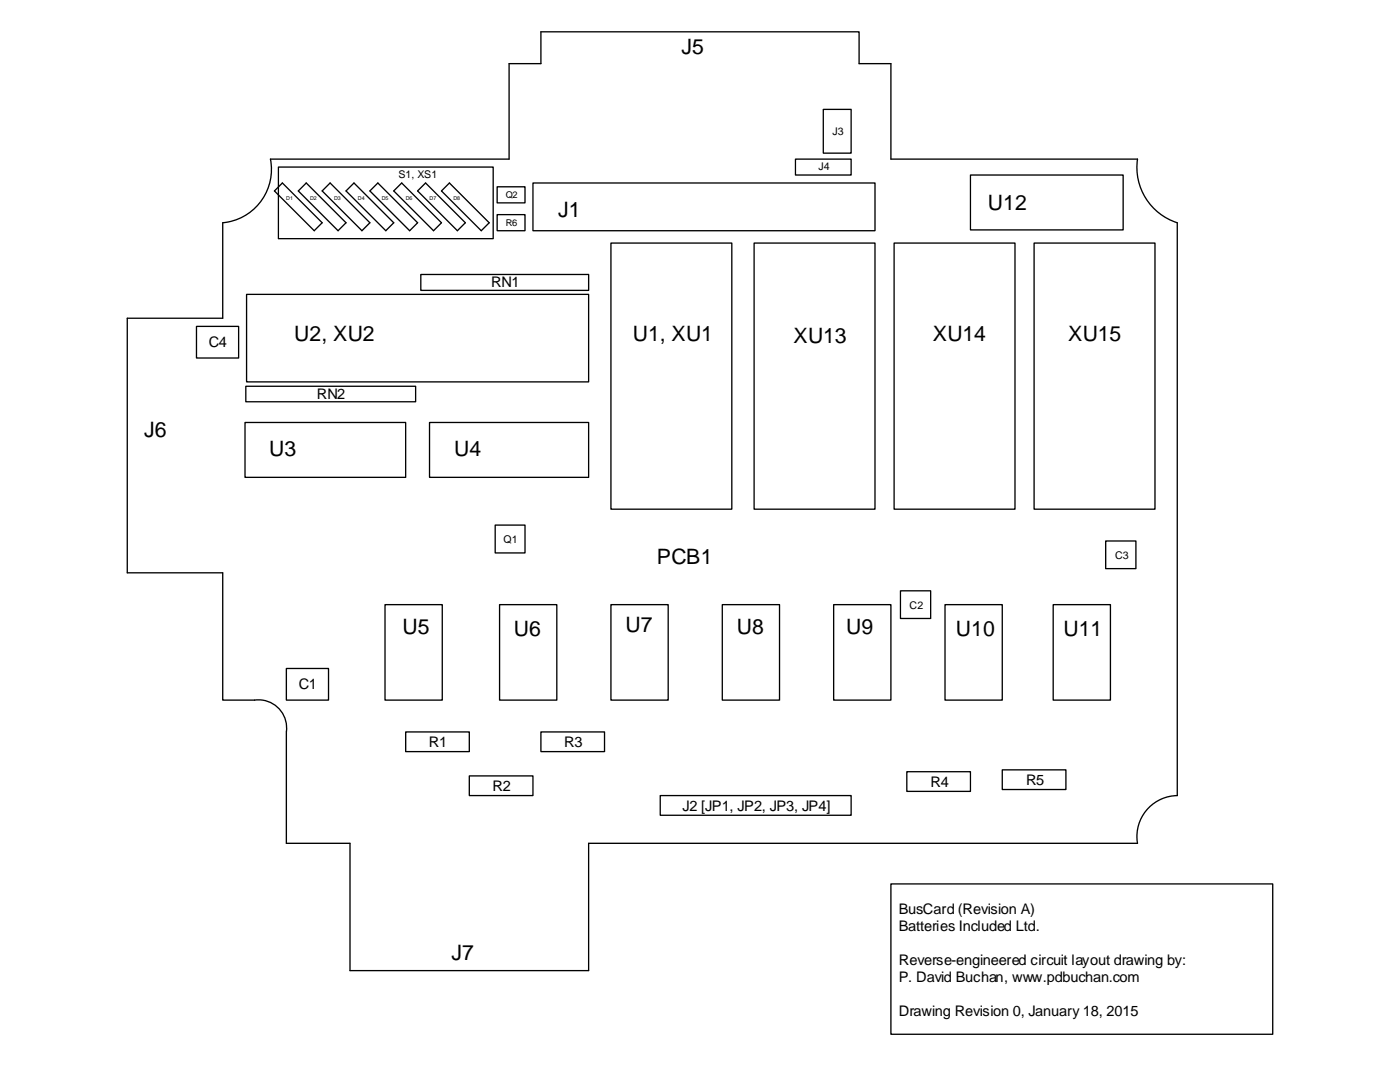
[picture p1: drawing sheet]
<svg xmlns="http://www.w3.org/2000/svg" width="279mm" height="216mm" viewBox="0 0 279 216" stroke-linecap="round" stroke-linejoin="round" font-family="sans-serif">
<path d="M101.6 12.7v19.1M107.9 6.3h63.5v6.4M234.9 44.4v114.4M25.4 63.5v50.8h19M57.1 168.3h12.7v25.4h47.7v-25.4h109.5" fill="none" stroke="#000" stroke-width=".26"/>
<path d="M55.6 33.3h42.8v14.3h-42.8z" fill-rule="evenodd" fill="#fff"/>
<path d="M55.6 33.3h42.8v14.3h-42.8z" fill="none" stroke="#000" stroke-width=".26"/>
<path d="M49.2 58.7h68.3v17.5h-68.3z" fill-rule="evenodd" fill="#fff"/>
<path d="M44.4 44.4v19.1h-19M49.2 58.7h68.3v17.5h-68.3z" fill="none" stroke="#000" stroke-width=".26"/>
<path d="M84 54.8h33.5v3.1h-33.5z" fill-rule="evenodd" fill="#fff"/>
<path d="M84 54.8h33.5v3.1h-33.5z" fill="none" stroke="#000" stroke-width=".26"/>
<path d="M49.1 77.1h33.8v3.1h-33.8z" fill-rule="evenodd" fill="#fff"/>
<path d="M49.1 77.1h33.8v3.1h-33.8z" fill="none" stroke="#000" stroke-width=".26"/>
<path d="M48.9 84.3h32.1v10.9h-32.1z" fill-rule="evenodd" fill="#fff"/>
<path d="M48.9 84.3h32.1v10.9h-32.1z" fill="none" stroke="#000" stroke-width=".26"/>
<path d="M85.7 84.3h31.8v10.9h-31.8z" fill-rule="evenodd" fill="#fff"/>
<path d="M85.7 84.3h31.8v10.9h-31.8z" fill="none" stroke="#000" stroke-width=".26"/>
<path d="M121.9 48.5h24.1v53.1h-24.1z" fill-rule="evenodd" fill="#fff"/>
<path d="M121.9 48.5h24.1v53.1h-24.1z" fill="none" stroke="#000" stroke-width=".26"/>
<path d="M150.5 48.5h24.1v53.1h-24.1z" fill-rule="evenodd" fill="#fff"/>
<path d="M150.5 48.5h24.1v53.1h-24.1z" fill="none" stroke="#000" stroke-width=".26"/>
<path d="M178.4 48.5h24.2v53.1h-24.2z" fill-rule="evenodd" fill="#fff"/>
<path d="M178.4 48.5h24.2v53.1h-24.2z" fill="none" stroke="#000" stroke-width=".26"/>
<path d="M206.4 48.5h24.1v53.1h-24.1z" fill-rule="evenodd" fill="#fff"/>
<path d="M206.4 48.5h24.1v53.1h-24.1z" fill="none" stroke="#000" stroke-width=".26"/>
<path d="M106.4 36.5h68.2v9.5h-68.2z" fill-rule="evenodd" fill="#fff"/>
<path d="M106.4 36.5h68.2v9.5h-68.2z" fill="none" stroke="#000" stroke-width=".26"/>
<path d="M158.7 31.8h11.2v3.1h-11.2z" fill-rule="evenodd" fill="#fff"/>
<path d="M158.7 31.8h11.2v3.1h-11.2z" fill="none" stroke="#000" stroke-width=".26"/>
<path d="M164.3 21.8h5.6v8.8h-5.6z" fill-rule="evenodd" fill="#fff"/>
<path d="M164.3 21.8h5.6v8.8h-5.6z" fill="none" stroke="#000" stroke-width=".26"/>
<path d="M193.7 34.9h30.5v11h-30.5z" fill-rule="evenodd" fill="#fff"/>
<path d="M107.9 6.3v6.4h-6.3M171.4 12.7h6.4v19.1h49.2M193.7 34.9h30.5v11h-30.5z" fill="none" stroke="#000" stroke-width=".26"/>
<path d="M98.8 104.8h6v5.5h-6z" fill-rule="evenodd" fill="#fff"/>
<path d="M98.8 104.8h6v5.5h-6z" fill="none" stroke="#000" stroke-width=".26"/>
<path d="M220.7 107.9h6v5.6h-6z" fill-rule="evenodd" fill="#fff"/>
<path d="M220.7 107.9h6v5.6h-6z" fill="none" stroke="#000" stroke-width=".26"/>
<path d="M210.2 120.6h11.4v19.1h-11.4z" fill-rule="evenodd" fill="#fff"/>
<path d="M210.2 120.6h11.4v19.1h-11.4z" fill="none" stroke="#000" stroke-width=".26"/>
<path d="M188.6 120.6h11.4v19.1h-11.4z" fill-rule="evenodd" fill="#fff"/>
<path d="M188.6 120.6h11.4v19.1h-11.4z" fill="none" stroke="#000" stroke-width=".26"/>
<path d="M166.4 120.6h11.4v19.1h-11.4z" fill-rule="evenodd" fill="#fff"/>
<path d="M166.4 120.6h11.4v19.1h-11.4z" fill="none" stroke="#000" stroke-width=".26"/>
<path d="M144.1 120.6h11.5v19.1h-11.5z" fill-rule="evenodd" fill="#fff"/>
<path d="M144.1 120.6h11.5v19.1h-11.5z" fill="none" stroke="#000" stroke-width=".26"/>
<path d="M121.9 120.6h11.4v19.1h-11.4z" fill-rule="evenodd" fill="#fff"/>
<path d="M121.9 120.6h11.4v19.1h-11.4z" fill="none" stroke="#000" stroke-width=".26"/>
<path d="M99.7 120.6h11.4v19.1h-11.4z" fill-rule="evenodd" fill="#fff"/>
<path d="M99.7 120.6h11.4v19.1h-11.4z" fill="none" stroke="#000" stroke-width=".26"/>
<path d="M76.8 120.6h11.5v19.1h-11.5z" fill-rule="evenodd" fill="#fff"/>
<path d="M76.8 120.6h11.5v19.1h-11.5z" fill="none" stroke="#000" stroke-width=".26"/>
<path d="M57.1 133.4h8.5v6.3h-8.5z" fill-rule="evenodd" fill="#fff"/>
<path d="M101.6 31.8h-47.6a10.7 10.7 0 0 1-9.6 12.6M227 31.8a11.6 11.6 0 0 0 7.9 12.6M44.4 114.3v25.4h6.4a5.6 5.6 0 0 1 6.3 6.3v22.3M57.1 133.4h8.5v6.3h-8.5zM234.9 158.8a8.2 8.2 0 0 0-7.9 9.5" fill="none" stroke="#000" stroke-width=".26"/>
<path d="M179.7 117.9h6v5.5h-6z" fill-rule="evenodd" fill="#fff"/>
<path d="M179.7 117.9h6v5.5h-6z" fill="none" stroke="#000" stroke-width=".26"/>
<path d="M200 153.6h12.7v3.9h-12.7z" fill-rule="evenodd" fill="#fff"/>
<path d="M200 153.6h12.7v3.9h-12.7z" fill="none" stroke="#000" stroke-width=".26"/>
<path d="M181 154h12.7v3.9h-12.7z" fill-rule="evenodd" fill="#fff"/>
<path d="M181 154h12.7v3.9h-12.7z" fill="none" stroke="#000" stroke-width=".26"/>
<path d="M81 146h12.7v4h-12.7z" fill-rule="evenodd" fill="#fff"/>
<path d="M81 146h12.7v4h-12.7z" fill="none" stroke="#000" stroke-width=".26"/>
<path d="M107.9 146h12.7v4h-12.7z" fill-rule="evenodd" fill="#fff"/>
<path d="M107.9 146h12.7v4h-12.7z" fill="none" stroke="#000" stroke-width=".26"/>
<path d="M93.7 154.8h12.7v4h-12.7z" fill-rule="evenodd" fill="#fff"/>
<path d="M93.7 154.8h12.7v4h-12.7z" fill="none" stroke="#000" stroke-width=".26"/>
<path d="M131.8 158.7h38.1v4h-38.1z" fill-rule="evenodd" fill="#fff"/>
<path d="M131.8 158.7h38.1v4h-38.1z" fill="none" stroke="#000" stroke-width=".26"/>
<path d="M99.2 42.8h5.6v3.2h-5.6z" fill-rule="evenodd" fill="#fff"/>
<path d="M99.2 42.8h5.6v3.2h-5.6z" fill="none" stroke="#000" stroke-width=".26"/>
<path d="M99.2 37.3h5.6v3.2h-5.6z" fill-rule="evenodd" fill="#fff"/>
<path d="M56.4 36.5l7.9 7.9-1.6 1.6-7.9-7.9zM61.1 36.5l8 7.9-1.6 1.6-8-7.9zM65.9 36.5l7.9 7.9-1.6 1.6-7.9-7.9zM70.6 36.5l8 7.9-1.6 1.6-7.9-7.9zM75.4 36.5l7.9 7.9-1.5 1.6-8-7.9zM80.2 36.5l7.9 7.9-1.6 1.6-7.9-7.9zM84.9 36.5l8 7.9-1.6 1.6-8-7.9zM89.7 36.5l7.9 7.9-1.6 1.6-7.9-7.9zM99.2 37.3h5.6v3.2h-5.6z" fill="none" stroke="#000" stroke-width=".26"/>
<path d="M39.2 65.1h8.4v6.3h-8.4z" fill-rule="evenodd" fill="#fff"/>
<path d="M39.2 65.1h8.4v6.3h-8.4z" fill="none" stroke="#000" stroke-width=".26"/>
<path d="M177.8 176.4h76.2v30h-76.2z" fill-rule="evenodd" fill="#fff"/>
<path d="M177.8 176.4h76.2v30h-76.2z" fill="none" stroke="#000" stroke-width=".26"/>
<g font-size="4.2">
<text x="136" y="10.8">J5</text>
<text x="197.1" y="41.8">U12</text>
<text x="111.4" y="43.4">J1</text>
<text x="58.7" y="68">U2, XU2</text>
<text x="126.3" y="68">U1, XU1</text>
<text x="158.4" y="68.4">XU13</text>
<text x="186.2" y="68">XU14</text>
<text x="213.2" y="68">XU15</text>
<text x="28.8" y="87.1">J6</text>
<text x="53.7" y="91.1">U3</text>
<text x="90.6" y="91.1">U4</text>
<text x="131.1" y="112.5">PCB1</text>
<text x="80.3" y="126.4">U5</text>
<text x="102.6" y="126.8">U6</text>
<text x="124.8" y="126">U7</text>
<text x="147.1" y="126.4">U8</text>
<text x="168.9" y="126.4">U9</text>
<text x="190.8" y="126.8">U10</text>
<text x="212.2" y="126.8">U11</text>
<text x="90.1" y="191.7">J7</text>
</g>
<g font-size="2.9">
<text x="98" y="57.3">RN1</text>
<text x="41.7" y="69.2">C4</text>
<text x="63.2" y="79.6">RN2</text>
<text x="59.6" y="137.6">C1</text>
<text x="85.6" y="149">R1</text>
<text x="112.6" y="149">R3</text>
<text x="98.3" y="157.8">R2</text>
<text x="136.2" y="161.8">J2 [JP1, JP2, JP3, JP4]</text>
<text x="185.7" y="157">R4</text>
<text x="204.8" y="156.6">R5</text>
<text x="179.4" y="182.3">BusCard (Revision A)</text>
<text x="179.4" y="185.7">Batteries Included Ltd.</text>
<text x="179.4" y="192.5">Reverse-engineered circuit layout drawing by:</text>
<text x="179.4" y="195.9">P. David Buchan, www.pdbuchan.com</text>
<text x="179.4" y="202.6">Drawing Revision 0, January 18, 2015</text>
</g>
<g font-size="2.1">
<text x="166.1" y="26.9">J3</text>
<text x="79.5" y="35.6">S1, XS1</text>
<text x="163.3" y="34">J4</text>
<text x="100.5" y="108.3">Q1</text>
<text x="222.5" y="111.5">C3</text>
<text x="181.5" y="121.4">C2</text>
</g>
<g font-size="1.9">
<text x="100.9" y="39.5">Q2</text>
<text x="101" y="45">R6</text>
</g>
<g font-size="1.1">
<text x="57.1" y="39.9">D1</text>
<text x="61.9" y="39.9">D2</text>
<text x="66.7" y="39.9">D3</text>
<text x="71.4" y="39.9">D4</text>
<text x="76.2" y="39.9">D5</text>
<text x="81" y="39.9">D6</text>
<text x="85.7" y="39.9">D7</text>
<text x="90.5" y="39.9">D8</text>
</g>
</svg>
